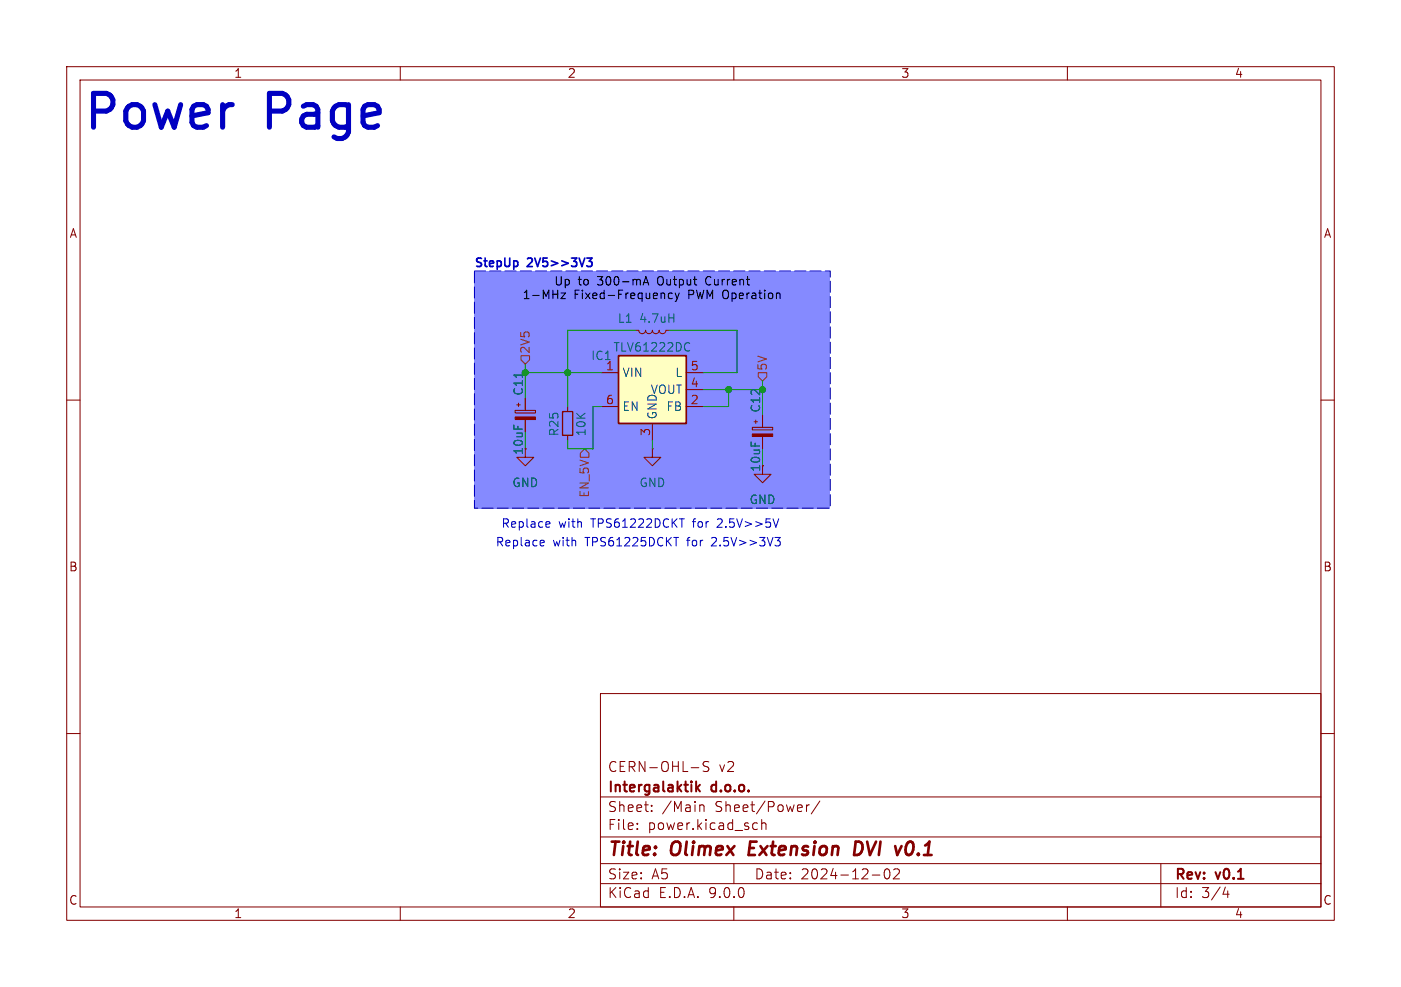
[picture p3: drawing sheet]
<svg xmlns="http://www.w3.org/2000/svg" width="210mm" height="148mm" viewBox="0 0 210 148" stroke-linecap="round" stroke-linejoin="round" font-family="sans-serif">
<g fill="none" stroke="#840000" stroke-width=".15">
<path d="M10 10h190v128h-190zM12 12h186v124h-186zM60 10v2M110 10v2M160 10v2M10 60h2M198 60h2M10 110h2M90 104h108v32h-108zM90 119.5h108M103.6 115.1h1.2M106.2 114.3l-.5-.1-.2 .1-.1 .3a.71 .71 0 0 0 .7 .4l.1 .3-.1 .3h-.7"/>
<path d="M198 110h2M60 136v2M90 132.5h108M90 129.5h108M90 125.5h108M95.5 124.2v.2M95.5 123.5v.1M97.7 121.5v.2M97.7 120.8v.1M104.9 120.8a.37 .37 0 0 1 .6 .1v.8M110 136v2M110 129.5v3"/>
<path d="M113.1 123.4l.4 .1M113.5 124.3l-.4 .1M114.2 123.5a.37 .37 0 0 1 .6 .1v.8M114.2 122.9v1.5M120.9 120.7v1M121.3 120.7l-.3 .1-.1 .2M122.9 120.1l-1.3 1.9M130.8 131.2h1.1M132.7 130.4l.3-.1a.94 .94 0 0 1 0 1.5h-.1a.91 .91 0 0 1-.2-1.4zM134 130.4l.2-.1 .5 .1a.41 .41 0 0 1 .1 .5l-.9 .9h.9M160 136v2M174 129.5v6.5"/>
<path d="M183.7 133l-.4 1.1h1M184 133.6v1"/>
</g>
<path d="M112.5 126.2l-.3 2h1M129 126.3l-.7-.1-.3 2h.5l.5-.3M136.2 126.3a1.55 1.55 0 0 0-.3 1.8l.2 .1" fill="none" stroke="#840000" stroke-width=".4"/>
<path d="M104.3 117.2v1.5M104.5 118.1l.4 .6M104.9 117.7l-.6 .6" fill="none" stroke="#840000" stroke-width=".3"/>
<path d="M71.1 40.6h53.4v35.6h-53.4z" fill="#858aff"/>
<path d="M84.3 61.7h1.6v3.6h-1.6z" fill="none" stroke="#840000" stroke-width=".2"/>
<path d="M78.7 67.3v1.3h1.3l-1.3 1.3-1.2-1.3h1.2M85.1 61v.7M85.1 65.3v.7M97.8 67.3v1.3h1.3l-1.3 1.3-1.3-1.3h1.3M97.8 67.3h.1" fill="none" stroke="#840000" stroke-width=".15"/>
<path d="M92.7 53.3h10.2v10.2h-10.2z" fill="#ffffc2"/>
<path d="M92.7 53.3h10.2v10.2h-10.2z" fill="none" stroke="#840000" stroke-width=".25"/>
<g fill="none" stroke="#840000" stroke-width=".15">
<path d="M78.7 59.7v1.8M90.2 55.9h2.5M95.2 49.5h.6a.51 .51 0 0 0 .5 .5 .51 .51 0 0 0 .5-.5 .51 .51 0 0 0 .5 .5 .51 .51 0 0 0 .5-.5 .51 .51 0 0 0 .5 .5 .51 .51 0 0 0 .5-.5 .51 .51 0 0 0 .5 .5 .51 .51 0 0 0 .5-.5h.5M102.9 55.9h2.5M102.9 58.4h2.5M77.2 61.5h3.1v.4h-3.1zM77.5 60.7h.5M77.7 60.5v.5M78.7 62.9v1.9M90.2 61h2.5M97.8 63.5v2.5M102.9 61h2.5"/>
<path d="M112.8 64.1h3v.4h-3zM113 63.2h.5M113.3 63v.5M114.3 69.9v1.2h1.3l-1.3 1.3-1.3-1.3h1.3M114.3 62.2v1.9M114.3 65.5v1.8"/>
</g>
<path d="M78.3 55.9v.7M100.3 47.7h.7M101 47.1v1.2M103 51.4l.4 .1M103.4 52.5l-.4 .1" fill="none" stroke="#006464" stroke-width=".15"/>
<g fill="#840000" stroke="#840000" stroke-width=".15">
<path d="M112.8 65.1h3v.4h-3z"/>
<path d="M77.2 62.5h3.1v.4h-3.1z"/>
</g>
<path d="M78.1 53.3h1.3v.7l-.7 .6-.6-.6zM113.7 55.9h1.2v.6l-.6 .7-.6-.7zM87.6 67.3l.7 .6v.7h-1.3v-.7z" fill="none" stroke="#725600" stroke-width=".15"/>
<path d="M78.7 55.9h11.5M78.7 54.6v5.1M95.2 49.5h-10.1v11.5M100.3 49.5h10.2v6.4h-5.1M105.4 58.4h8.9M109.2 58.4v2.6h-3.8M114.3 57.2v5M90.2 61h-1.3v6.3h-3.8v-1.3M97.8 66v1.3" fill="none" stroke="#009600" stroke-width=".15"/>
<path d="M82 78.2l.4 .1v.2l-.6 .1M82.4 79l-.4 .1M101.8 77.8h.8M116.7 77.8l-.4 1.3M81.2 81l.3 .1 .1 .2-.6 .1M81.5 81.8l-.3 .1M101 80.6h.7M116.2 80.6h.8l-.5 .5 .4 .1 .1 .4-.3 .3h-.4" fill="none" stroke="#0000c2" stroke-width=".15"/>
<path d="M88 38.7h.7l-.4 .5 .4 .1v.5l-.2 .2h-.4l-.1-.2" fill="none" stroke="#0000c2" stroke-width=".25"/>
<path d="M84.8 43.9l-.7 .9h.7M96.4 42.7l.4-1.2 .4 1.2M96.5 42.4h.6M100.3 44l-.1 .2v.5l.2 .1 .4-.1M101.2 43.9l.3 .9M101.5 44.8l-.1 .3-.2 .1M101.8 43.9l-.3 .9M116.9 44v.8" fill="none" stroke="#000" stroke-width=".15"/>
<path d="M71.1 40.6h53.4v35.6h-53.4z" fill="none" stroke="#0000c2" stroke-width=".15" stroke-dasharray="1.7 .6"/>
<g fill="#009600" stroke="#009600" stroke-width=".15">
<circle cx="114.3" cy="58.4" r=".46"/>
<circle cx="78.7" cy="55.9" r=".46"/>
<circle cx="109.2" cy="58.4" r=".46"/>
<circle cx="85.1" cy="55.9" r=".46"/>
</g>
<g font-size="7.1" fill="#0000c2">
<text x="12.2" y="20.5">Power</text>
<text x="39.8" y="20.5">Page</text>
</g>
<g font-size="2.8" fill="#840000">
<text x="91" y="128.9">Title:</text>
<text x="100.7" y="128.9">Olimex</text>
<text x="113.1" y="128.9">Extension</text>
<text x="129.7" y="128.9">DVI</text>
<text x="136.7" y="128.9">v0.1</text>
</g>
<g font-size="2.1" fill="#840000">
<text x="91" y="119.2">Intergalaktik</text>
<text x="91" y="116">CERN-OHL-S</text>
<text x="106.7" y="119.2">d.o.o.</text>
<text x="107.7" y="116">v2</text>
<text x="91" y="124.7">File:</text>
<text x="91" y="122">Sheet:</text>
<text x="97.1" y="124.7">power.kicad_sch</text>
<text x="99.2" y="122">/Main</text>
<text x="107.3" y="122">Sheet/Power/</text>
<text x="91" y="134.9">KiCad</text>
<text x="91" y="132.1">Size:</text>
<text x="97.7" y="132.1">A5</text>
<text x="98.7" y="134.9">E.D.A.</text>
<text x="106.3" y="134.9">9.0.0</text>
<text x="113" y="132.1">Date:</text>
<text x="120" y="132.1">2024-12-02</text>
<text x="176" y="132.3">Rev:</text>
<text x="176" y="134.9">Id:</text>
<text x="180.1" y="134.9">3/4</text>
<text x="182.4" y="132.3">v0.1</text>
</g>
<g font-size="1.8" fill="#840000">
<text x="35" y="11.9">1</text>
<text x="85" y="11.9">2</text>
<text x="135" y="11.9">3</text>
<text x="185" y="11.9">4</text>
<text x="10.3" y="35.9">A</text>
<text x="198.4" y="35.9">A</text>
<text x="10.3" y="85.9">B</text>
<text x="198.3" y="85.9">B</text>
<text x="10.3" y="135.9">C</text>
<text x="35" y="137.9">1</text>
<text x="85" y="137.9">2</text>
<text x="135" y="137.9">3</text>
<text x="185" y="137.9">4</text>
<text x="198.3" y="135.9">C</text>
</g>
<g font-size="1.8" fill="#0000c2">
<text x="70.9" y="40.1">StepUp</text>
<text x="79" y="40.1">2V5&gt;&gt;3V3</text>
<text x="74.2" y="82.1">Replace</text>
<text x="75.1" y="79.4">Replace</text>
<text x="82.9" y="82.1">with</text>
<text x="83.7" y="79.4">with</text>
<text x="87.9" y="82.1">TPS61225DCKT</text>
<text x="88.7" y="79.4">TPS61222DCKT</text>
<text x="103.3" y="82.1">for</text>
<text x="104.2" y="79.4">for</text>
<text x="107.1" y="82.1">2.5V&gt;&gt;3V3</text>
<text x="108" y="79.4">2.5V&gt;&gt;5V</text>
</g>
<g font-size="1.8">
<text x="78.2" y="45.1">1-MHz</text>
<text x="83" y="43">Up</text>
<text x="86" y="45.1">Fixed-Frequency</text>
<text x="86.6" y="43">to</text>
<text x="89.7" y="43">300-mA</text>
<text x="98.8" y="43">Output</text>
<text x="103.3" y="45.1">PWM Operation</text>
<text x="106.2" y="43">Current</text>
</g>
<g font-size="1.8" fill="#725600">
<text x="79.6" y="53.1" transform="rotate(-90 79.6 53.1)">2V5</text>
<text x="115.2" y="55.7" transform="rotate(-90 115.2 55.7)">5V</text>
<text x="88.5" y="74.7" transform="rotate(-90 88.5 74.7)">EN_5V</text>
</g>
<g font-size="1.8" fill="#006464">
<text x="91.9" y="52.9">TLV61222DC</text>
<text x="92.5" y="48.6">L1</text>
<text x="95.7" y="48.6">4.7uH</text>
<text x="78.6" y="59.4" transform="rotate(-90 78.6 59.4)">C11</text>
<text x="88.5" y="54.2">IC1</text>
<text x="90.7" y="55.6">1</text>
<text x="93.2" y="56.7">VIN</text>
<text x="97.4" y="59.3">VOUT</text>
<text x="101.1" y="56.7">L</text>
<text x="83.9" y="65.5" transform="rotate(-90 83.9 65.5)">R25</text>
<text x="88" y="65.5" transform="rotate(-90 88 65.5)">10K</text>
<text x="93.2" y="61.8">EN</text>
<text x="98.7" y="63" transform="rotate(-90 98.7 63)">GND</text>
<text x="99.8" y="61.8">FB</text>
<text x="114.1" y="62" transform="rotate(-90 114.1 62)">C12</text>
<text x="78.6" y="68.3" transform="rotate(-90 78.6 68.3)">10uF</text>
<text x="114.1" y="70.9" transform="rotate(-90 114.1 70.9)">10uF</text>
<text x="76.7" y="73.3">GND</text>
<text x="95.8" y="73.3">GND</text>
<text x="112.3" y="75.8">GND</text>
</g>
<g font-size="1.8" fill="#a90000">
<text x="103.4" y="55.6">5</text>
<text x="103.4" y="58.2">4</text>
<text x="90.7" y="60.7">6</text>
<text x="97.5" y="65.5" transform="rotate(-90 97.5 65.5)">3</text>
<text x="103.4" y="60.7">2</text>
</g>
</svg>
